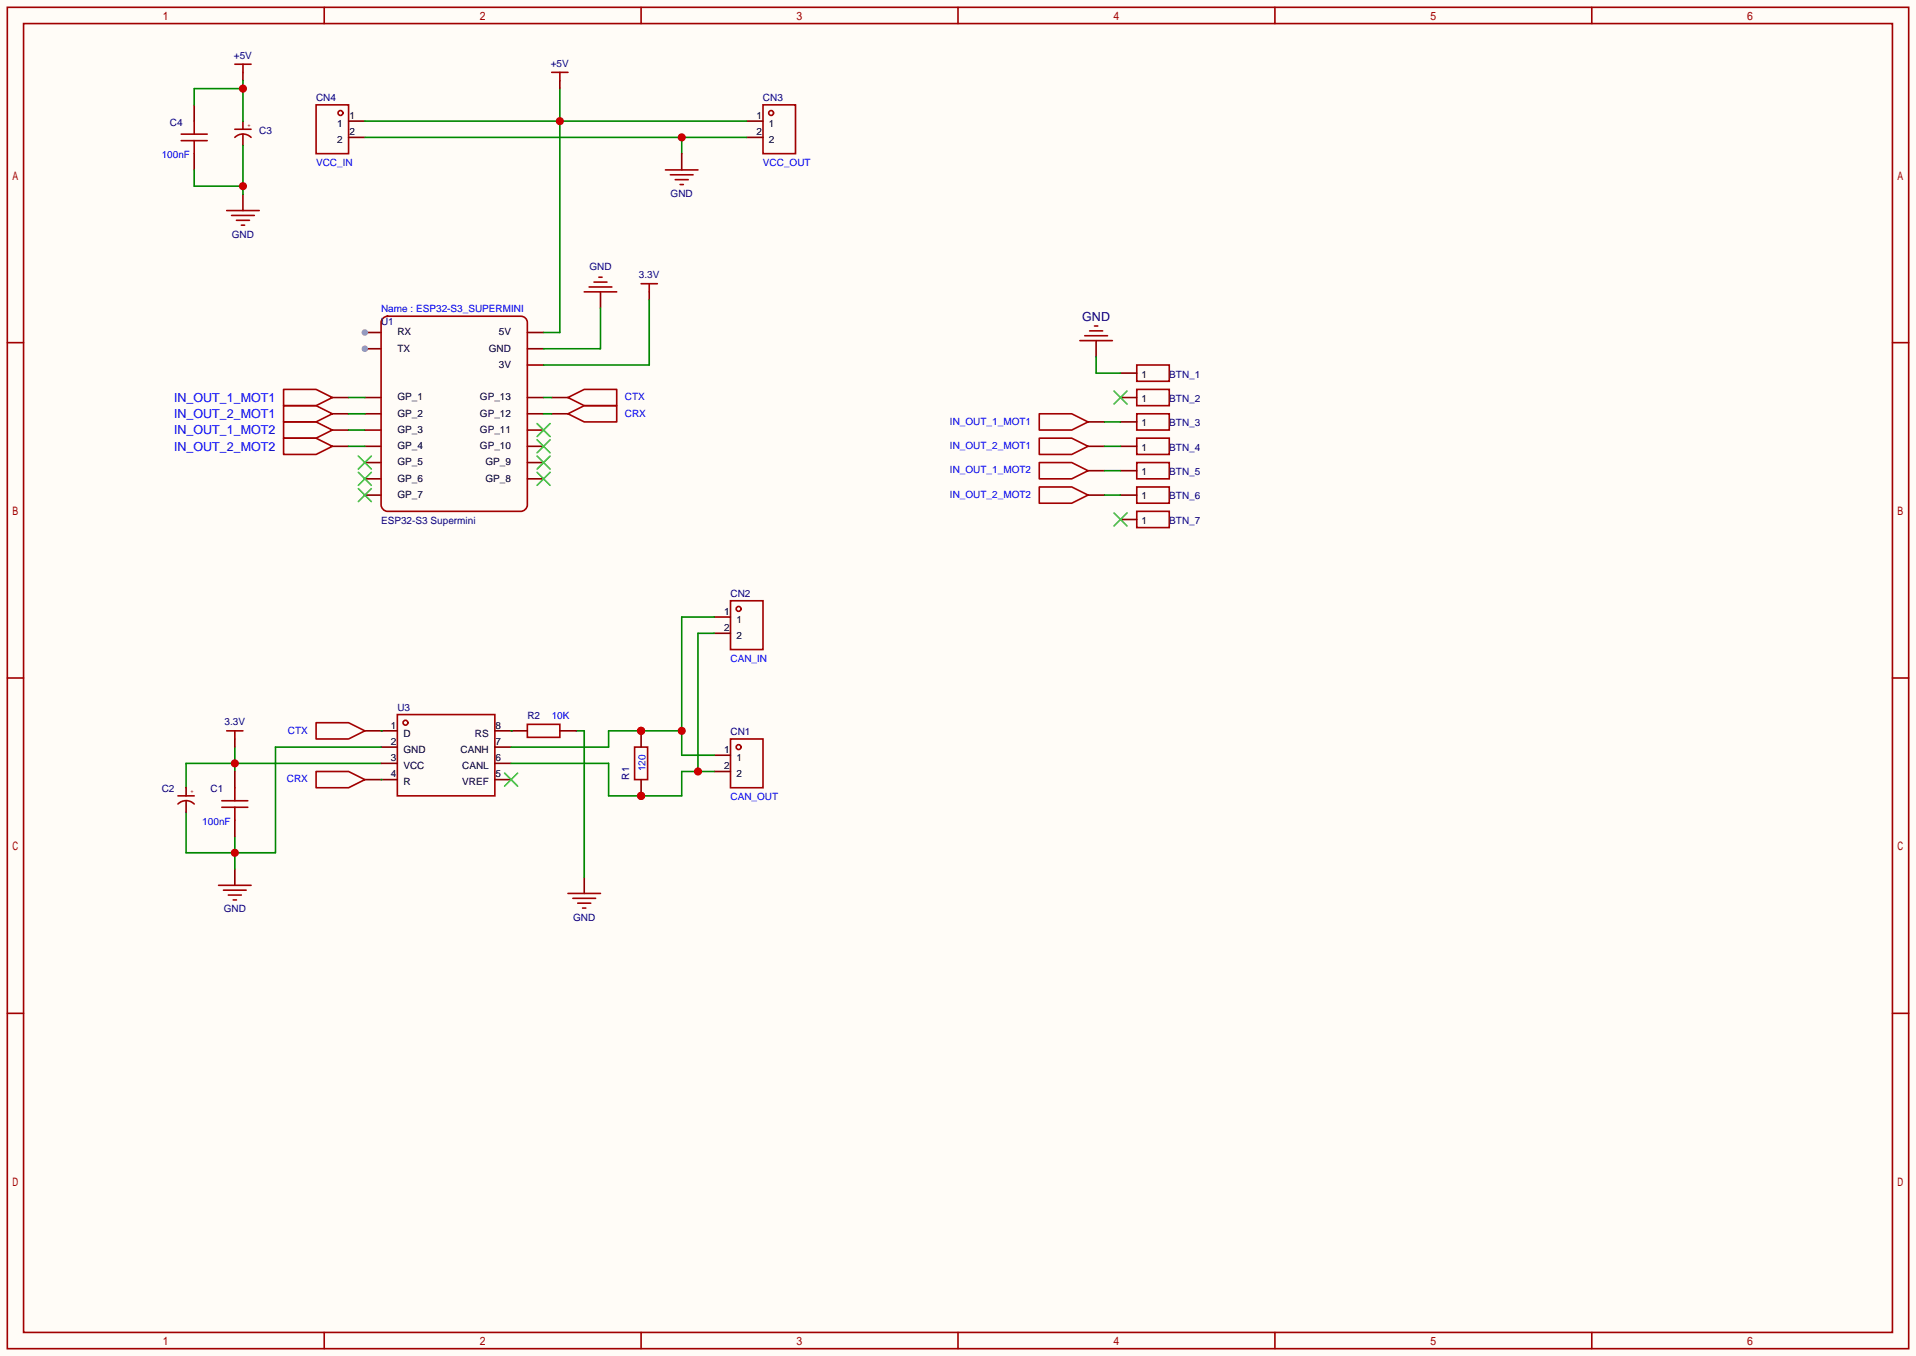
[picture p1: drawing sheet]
<svg xmlns="http://www.w3.org/2000/svg" width="299mm" height="212mm" viewBox="0 0 299 212" stroke-linecap="round" stroke-linejoin="round" font-family="sans-serif">
<path d="M0 0h299.5v211.8h-299.5z" fill="#fffcf7"/>
<g fill="none" stroke="#a10000" stroke-width=".25">
<path d="M1.1 1.1h297.2v209.6h-297.2zM3.7 3.7h292.1v204.5h-292.1zM50.7 1.1v2.6M100.2 1.1v2.6M149.7 1.1v2.6M199.3 1.1v2.6M248.8 1.1v2.6M1.1 53.5h2.6M295.8 53.5h2.5M1.1 105.9h2.6M295.8 105.9h2.5M1.1 158.3h2.6"/>
<path d="M295.8 158.3h2.5M50.7 208.2v2.5M100.2 208.2v2.5M149.7 208.2v2.5M199.3 208.2v2.5M248.8 208.2v2.5"/>
</g>
<g fill="none" stroke="#870000" stroke-width=".25">
<path d="M57 51.9h2.6M57 62.1h2.6M57 64.6h2.6M57 67.2h2.6M57 69.7h2.6M57 72.3h2.6M57 74.8h2.6M57 77.3h2.6M82.4 62.1h2.6M82.4 64.6h2.6M82.4 67.2h2.6M82.4 69.7h2.6"/>
<path d="M82.4 72.3h2.6M82.4 74.8h2.6"/>
</g>
<g fill="none" stroke="#3c3" stroke-width=".25">
<path d="M56 71.2l2 2.1M56 73.8l2 2M56 76.3l2 2.1M58 71.2l-2 2.1M58 73.8l-2 2M58 76.3l-2 2.1M83.9 73.8l2.1 2M83.9 71.2l2.1 2.1M83.9 68.7l2.1 2M83.9 66.2l2.1 2M86 73.8l-2.1 2M86 71.2l-2.1 2.1"/>
<path d="M86 68.7l-2.1 2M86 66.2l-2.1 2"/>
</g>
<circle cx="57" cy="51.9" r=".51" fill="#999"/>
<path d="M57 54.5h2.6" fill="none" stroke="#870000" stroke-width=".25"/>
<circle cx="57" cy="54.5" r=".51" fill="#999"/>
<path d="M82.4 51.9h2.6M82.4 57h2.6M82.4 54.5h2.6" fill="none" stroke="#870000" stroke-width=".25"/>
<path d="M59.9 49.7l.7-.3h20.8a1 1 0 0 1 1 1v28.5a1.07 1.07 0 0 1-1 1h-20.8a1.07 1.07 0 0 1-1-1v-28.5l.1-.4z" fill="none" stroke="#a10000" stroke-width=".25"/>
<path d="M36.7 116.7v3.8M59.6 119.3h-30.5v3.8" fill="none" stroke="#008700" stroke-width=".25"/>
<circle cx="36.7" cy="119.3" r=".63" fill="#c00"/>
<path d="M93.9 45.6v2.5M101.5 45.6v1.3M36.7 115.4v1.3M59.6 114.2h2.5M59.6 116.7h2.5M59.6 119.3h2.5M77.3 114.2h2.6M77.3 116.7h2.6M77.3 119.3h2.6M36.7 135.8v2.5M59.6 121.8h2.5M77.3 121.8h2.6" fill="none" stroke="#870000" stroke-width=".25"/>
<g fill="none" stroke="#a10000" stroke-width=".25">
<path d="M91.3 45.6h5.1M92.1 44.8h3.5M92.8 44.1h2.1M93.6 43.3h.5M100.2 44.3h2.5M101.5 44.3v1.3M35.4 114.2h2.6M36.7 114.2v1.2M62.1 111.6h15.2v12.7h-15.2zM34.2 138.3h5M34.9 139.1h3.6M35.7 139.8h2"/>
<path d="M36.4 140.6h.6"/>
<circle cx="63.4" cy="112.9" r=".38"/>
</g>
<path d="M93.9 48.1v6.4h-8.9M101.5 46.9v10.1h-16.5M59.6 116.7h-16.5v16.5h-14v-6.3M36.7 130.7v5.1" fill="none" stroke="#008700" stroke-width=".25"/>
<path d="M78.9 120.8l2 2M80.9 120.8l-2 2" fill="none" stroke="#3c3" stroke-width=".25"/>
<circle cx="36.7" cy="133.2" r=".63" fill="#c00"/>
<path d="M30.4 16.4v2.5M54.5 18.9h2.5M116.7 18.9h2.6M30.4 24v2.5M54.5 21.5h2.5M116.7 21.5h2.6M111.6 96.4h2.6M111.6 98.9h2.6M111.6 118h2.6M36.7 120.5v2.6M36.7 128.1v2.6M111.6 120.5h2.6" fill="none" stroke="#870000" stroke-width=".25"/>
<g fill="none" stroke="#a10000" stroke-width=".25">
<path d="M30.4 18.9v2.1M49.4 16.4h5.1v7.6h-5.1zM119.3 16.4h5v7.6h-5zM28.3 21h4.1M28.3 22h4.1M30.4 22v2M114.2 93.9h5.1v7.6h-5.1zM114.2 115.4h5.1v7.7h-5.1zM34.7 125.1h4M34.7 126.1h4M36.7 123.1v2M36.7 126.1v2"/>
<circle cx="53.2" cy="17.7" r=".38"/>
<circle cx="120.5" cy="17.7" r=".38"/>
<circle cx="115.4" cy="95.1" r=".38"/>
<circle cx="115.4" cy="116.7" r=".38"/>
</g>
<path d="M111.6 96.4h-5v21.6h5M106.6 114.2h-11.5v2.5h-15.2" fill="none" stroke="#008700" stroke-width=".25"/>
<g fill="#c00">
<circle cx="100.2" cy="114.2" r=".63"/>
<circle cx="106.6" cy="114.2" r=".63"/>
</g>
<path d="M111.6 98.9h-2.5v21.6M79.9 119.3h15.2v5h11.5v-3.8h5" fill="none" stroke="#008700" stroke-width=".25"/>
<g fill="#c00">
<circle cx="100.2" cy="124.3" r=".63"/>
<circle cx="109.1" cy="120.5" r=".63"/>
</g>
<path d="M91.3 137v2.6" fill="none" stroke="#870000" stroke-width=".25"/>
<path d="M88.8 139.6h5.1M89.5 140.3h3.6M90.3 141.1h2M91.1 141.9h.5" fill="none" stroke="#a10000" stroke-width=".25"/>
<path d="M57 18.9h59.7M87.5 13.8v38.1h-2.5M90 114.2h1.3v22.8" fill="none" stroke="#008700" stroke-width=".25"/>
<circle cx="87.5" cy="18.9" r=".63" fill="#c00"/>
<path d="M57 21.5h59.7M106.6 21.5v2.5" fill="none" stroke="#008700" stroke-width=".25"/>
<circle cx="106.6" cy="21.5" r=".63" fill="#c00"/>
<path d="M38 11.3v1.3M38 18.9v1.3M87.5 12.6v1.2M38 20.9v1.8M38 30.4v2.5M106.6 24v2.5M29.1 123.1v1.2M29.1 125.1v1.8" fill="none" stroke="#870000" stroke-width=".25"/>
<g fill="none" stroke="#a10000" stroke-width=".25">
<path d="M36.7 10h2.5M38 10v1.3M86.2 11.3h2.6M87.5 11.3v1.3M35.4 32.9h5.1M36.2 33.7h3.6M36.7 21.5a1.79 1.79 0 0 1 2.5 0M36.7 20.2h2.5M37 34.4h2M37.7 35.2h.5M104 26.5h5.1M104.8 27.3h3.5"/>
<path d="M105.5 28.1h2.1M106.3 28.8h.5M27.8 125.6a1.79 1.79 0 0 1 2.6 0M27.8 124.3h2.6"/>
</g>
<path d="M38 12.6v6.3M38 13.8h-7.6v2.6" fill="none" stroke="#008700" stroke-width=".25"/>
<circle cx="38" cy="13.8" r=".63" fill="#c00"/>
<path d="M30.4 26.5v2.6h7.6M38 22.7v7.7" fill="none" stroke="#008700" stroke-width=".25"/>
<circle cx="38" cy="29.1" r=".63" fill="#c00"/>
<g fill="none" stroke="#870000" stroke-width=".25">
<path d="M171.3 53.2v2.6M51.9 64.6h2.6M51.9 62.1h2.6M51.9 69.7h2.6M51.9 67.2h2.6M86.2 64.6h2.6M86.2 62.1h2.6M170.1 69.7h2.5M170.1 73.5h2.5M170.1 77.3h2.5M170.1 65.9h2.5M57 114.2h2.6"/>
<path d="M79.9 114.2h2.5M87.5 114.2h2.5M100.2 114.2v2.5M57 121.8h2.6"/>
</g>
<g fill="none" stroke="#a10000" stroke-width=".25">
<path d="M168.8 53.2h5.1M169.5 52.5h3.6M170.3 51.7h2M171.1 50.9h.5M44.3 68.5h5.1l2.5 1.2-2.5 1.3h-5.1zM44.3 65.9h5.1l2.5 1.3-2.5 1.3h-5.1zM44.3 63.4h5.1l2.5 1.2-2.5 1.3h-5.1zM44.3 60.8h5.1l2.5 1.3-2.5 1.3h-5.1zM88.8 64.6l2.5-1.2h5.1v2.5h-5.1zM88.8 62.1l2.5-1.3h5.1v2.6h-5.1zM162.4 68.5h5.1l2.6 1.2-2.6 1.3h-5.1zM162.4 72.3h5.1l2.6 1.2-2.6 1.3h-5.1z"/>
<path d="M162.4 76.1h5.1l2.6 1.2-2.6 1.3h-5.1zM162.4 64.6h5.1l2.6 1.3-2.6 1.3h-5.1zM49.4 112.9h5.1l2.5 1.3-2.5 1.2h-5.1zM82.4 113.2h5.1v2h-5.1zM99.2 116.7h2v5.1h-2zM49.4 120.5h5.1l2.5 1.3-2.5 1.3h-5.1z"/>
</g>
<path d="M54.5 62.1h2.5M54.5 64.6h2.5M54.5 67.2h2.5M54.5 69.7h2.5M85 62.1h1.2M85 64.6h1.2M59.6 114.2h.1M59.6 121.8h.1" fill="none" stroke="#008700" stroke-width=".25"/>
<circle cx="100.2" cy="114.2" r=".63" fill="#c00"/>
<path d="M100.2 121.8v2.5" fill="none" stroke="#870000" stroke-width=".25"/>
<circle cx="100.2" cy="124.3" r=".63" fill="#c00"/>
<path d="M171.3 55.8v2.5h3.8M172.6 65.9h2.5M172.6 69.7h2.5M172.6 73.5h2.5M172.6 77.3h2.5M79.9 114.2h.1" fill="none" stroke="#008700" stroke-width=".25"/>
<path d="M177.7 57h5.1v2.6h-5.1zM177.7 76.1h5.1v2.5h-5.1zM177.7 72.3h5.1v2.5h-5.1zM177.7 64.6h5.1v2.6h-5.1zM177.7 68.5h5.1v2.5h-5.1zM177.7 60.8h5.1v2.6h-5.1zM177.7 79.9h5.1v2.5h-5.1z" fill="none" stroke="#a10000" stroke-width=".25"/>
<path d="M175.1 58.3h2.6M175.1 77.3h2.6M175.1 73.5h2.6M175.1 65.9h2.6M175.1 69.7h2.6M175.1 62.1h2.6M175.1 81.2h2.6" fill="none" stroke="#870000" stroke-width=".25"/>
<path d="M174.1 61.1l2 2M176.1 61.1l-2 2M174.1 80.1l2 2.1M176.1 80.1l-2 2.1" fill="none" stroke="#3c3" stroke-width=".25"/>
<text font-size="2" fill="#000080" x="169.2" y="50.1">GND</text>
<g font-size="2" fill="#00f">
<text x="27.2" y="65.3">IN_OUT_2_MOT1</text>
<text x="27.2" y="62.8">IN_OUT_1_MOT1</text>
<text x="27.2" y="70.4">IN_OUT_2_MOT2</text>
<text x="27.2" y="67.9">IN_OUT_1_MOT2</text>
</g>
<g font-size="1.6" fill="#000080">
<text x="36.6" y="9.2">+5V</text>
<text x="86.1" y="10.5">+5V</text>
<text x="49.4" y="15.8">CN4</text>
<text x="119.3" y="15.8">CN3</text>
<text x="26.5" y="19.6">C4</text>
<text x="40.5" y="20.9">C3</text>
<text x="104.8" y="30.8">GND</text>
<text x="36.2" y="37.1">GND</text>
<text x="92.1" y="42.2">GND</text>
<text x="99.9" y="43.5">3.3V</text>
<text x="59.6" y="50.8">U1</text>
<text x="182.8" y="59">BTN_1</text>
<text x="182.8" y="62.8">BTN_2</text>
<text x="182.8" y="66.6">BTN_3</text>
<text x="182.8" y="70.4">BTN_4</text>
<text x="182.8" y="74.2">BTN_5</text>
<text x="59.6" y="81.8">ESP32-S3 Supermini</text>
<text x="182.8" y="78">BTN_6</text>
<text x="182.8" y="81.8">BTN_7</text>
<text x="114.2" y="93.3">CN2</text>
<text x="35.1" y="113.3">3.3V</text>
<text x="62.1" y="111">U3</text>
<text x="82.4" y="112.3">R2</text>
<text x="114.2" y="114.9">CN1</text>
<text x="25.3" y="123.7">C2</text>
<text x="32.9" y="123.7">C1</text>
<text x="98.3" y="121.8" transform="rotate(-90 98.3 121.8)">R1</text>
<text x="35" y="142.5">GND</text>
<text x="89.6" y="143.8">GND</text>
</g>
<g font-size="1.6">
<text x="52.7" y="19.8">1</text>
<text x="52.7" y="22.4">2</text>
<text x="54.6" y="18.6">1</text>
<text x="54.6" y="21.1">2</text>
<text x="118.3" y="18.6">1</text>
<text x="118.3" y="21.1">2</text>
<text x="120.2" y="19.8">1</text>
<text x="120.2" y="22.4">2</text>
<text x="62.1" y="52.4">RX</text>
<text x="78" y="52.4">5V</text>
<text x="62.1" y="54.9">TX</text>
<text x="76.4" y="54.9">GND</text>
<text x="78" y="57.5">3V</text>
<text x="178.4" y="59">1</text>
<text x="62.1" y="62.5">GP_1</text>
<text x="62.1" y="65.1">GP_2</text>
<text x="75" y="65.1">GP_12</text>
<text x="75" y="62.5">GP_13</text>
<text x="178.4" y="62.8">1</text>
<text x="62.1" y="67.6">GP_3</text>
<text x="62.1" y="70.2">GP_4</text>
<text x="75" y="70.2">GP_10</text>
<text x="75" y="67.6">GP_11</text>
<text x="178.4" y="66.6">1</text>
<text x="178.4" y="70.4">1</text>
<text x="62.1" y="72.7">GP_5</text>
<text x="62.1" y="75.2">GP_6</text>
<text x="62.1" y="77.8">GP_7</text>
<text x="75.9" y="75.2">GP_8</text>
<text x="75.9" y="72.7">GP_9</text>
<text x="178.4" y="74.2">1</text>
<text x="178.4" y="78">1</text>
<text x="178.4" y="81.8">1</text>
<text x="113.2" y="96">1</text>
<text x="113.2" y="98.6">2</text>
<text x="115.1" y="97.3">1</text>
<text x="115.1" y="99.9">2</text>
<text x="61.1" y="113.8">1</text>
<text x="77.5" y="113.8">8</text>
<text x="61.1" y="116.4">2</text>
<text x="61.1" y="118.9">3</text>
<text x="63" y="115.1">D</text>
<text x="63" y="117.6">GND</text>
<text x="72" y="117.6">CANH</text>
<text x="74.2" y="115.1">RS</text>
<text x="77.5" y="118.9">6</text>
<text x="77.5" y="116.4">7</text>
<text x="113.2" y="117.6">1</text>
<text x="115.1" y="118.9">1</text>
<text x="61.1" y="121.4">4</text>
<text x="63" y="120.2">VCC</text>
<text x="63" y="122.7">R</text>
<text x="72.2" y="122.7">VREF</text>
<text x="72.2" y="120.2">CANL</text>
<text x="77.5" y="121.4">5</text>
<text x="113.2" y="120.2">2</text>
<text x="115.1" y="121.4">2</text>
</g>
<g font-size="1.6" fill="#00f">
<text x="25.3" y="24.7">100nF</text>
<text x="49.4" y="26">VCC_IN</text>
<text x="119.3" y="26">VCC_OUT</text>
<text x="59.6" y="48.8">Name : ESP32-S3_SUPERMINI</text>
<text x="97.7" y="65.1">CRX</text>
<text x="97.7" y="62.5">CTX</text>
<text x="148.5" y="70.2">IN_OUT_2_MOT1</text>
<text x="148.5" y="66.3">IN_OUT_1_MOT1</text>
<text x="148.5" y="74">IN_OUT_1_MOT2</text>
<text x="148.5" y="77.8">IN_OUT_2_MOT2</text>
<text x="114.2" y="103.4">CAN_IN</text>
<text x="86.2" y="112.3">10K</text>
<text x="45" y="114.6">CTX</text>
<text x="44.8" y="122.2">CRX</text>
<text x="100.9" y="120.5" transform="rotate(-90 100.9 120.5)">120</text>
<text x="114.2" y="125">CAN_OUT</text>
<text x="31.6" y="128.8">100nF</text>
</g>
<g font-size=".8" fill="#a00000">
<text x="39.2" y="19.8" transform="rotate(-90 39.2 19.8)">+</text>
<text x="30.3" y="123.9" transform="rotate(-90 30.3 123.9)">+</text>
</g>
</svg>
